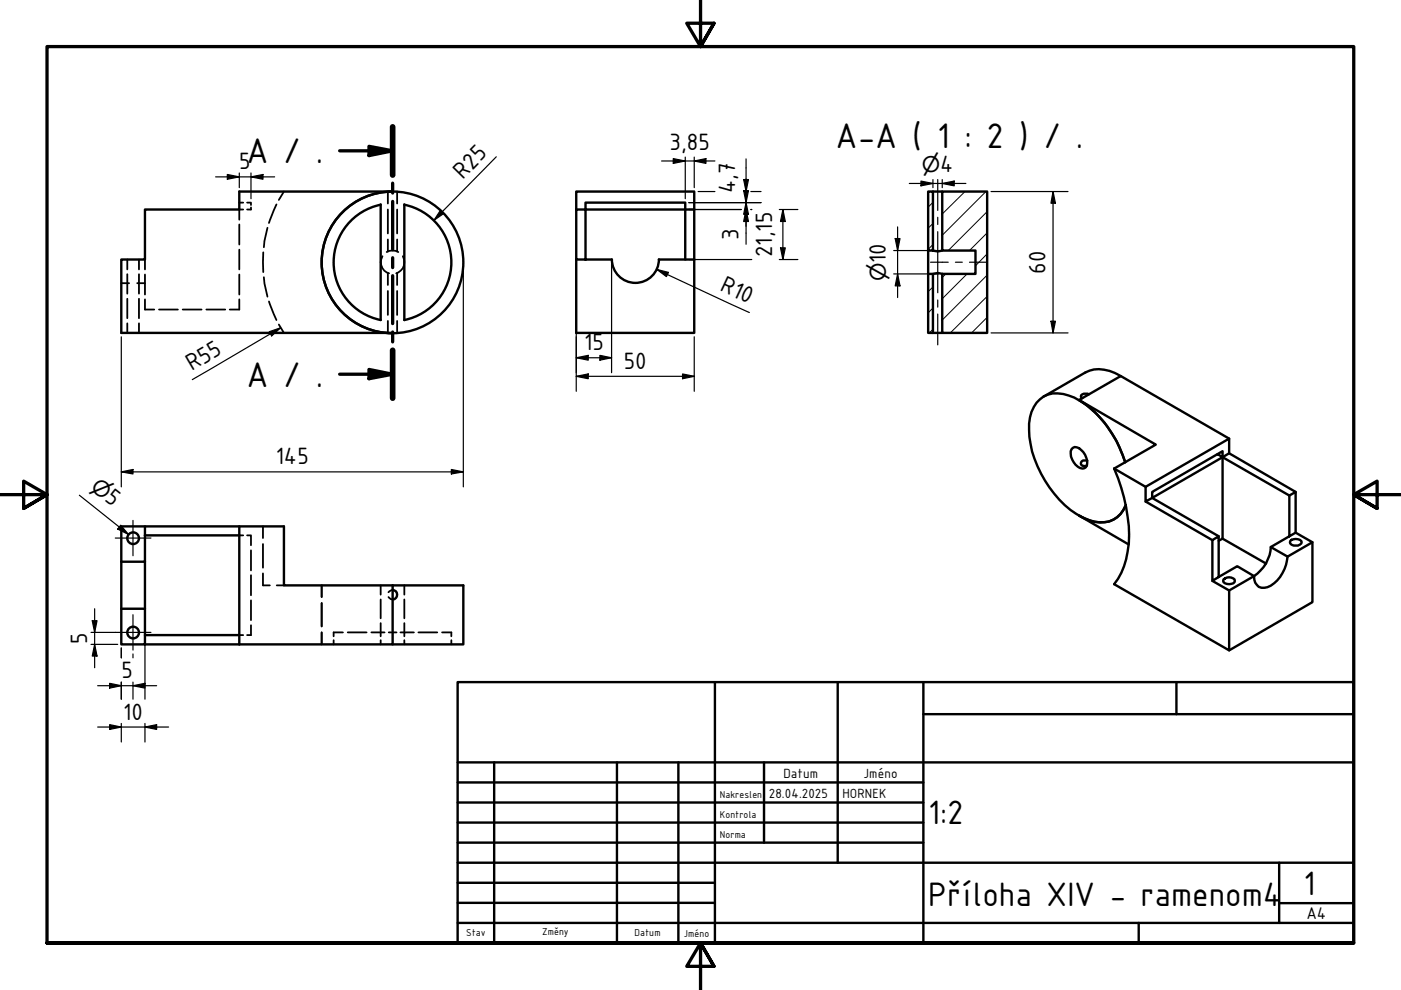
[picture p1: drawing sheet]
<svg xmlns="http://www.w3.org/2000/svg" width="297mm" height="210mm" viewBox="0 0 297 210" stroke-linecap="round" stroke-linejoin="round" font-family="sans-serif">
<g fill="none" stroke="#000" stroke-width=".21">
<path d="M197.8 51.9l-1 1M197.8 47.4l-1 1M197.8 42.9l-1 1M200.1 40.6l-.3 .3M200.5 58.1l-.7 .7M204.6 40.6l-4.8 4.8M205 58.1l-5.2 5.2M209 40.6l-9.2 9.3M209.3 58.3l-9.5 9.6M209.3 53.8l-2.5 2.6M209.3 49.4l-3.8 3.7M209.3 44.9l-8.3 8.2"/>
<path d="M197.8 69.8l-.8 .8M197.8 65.3l-1 1M197.8 60.9l-1 .9M209.3 67.3l-3.3 3.3M209.3 62.8l-7.8 7.8"/>
</g>
<g fill="none" stroke="#000" stroke-width=".38">
<path d="M27 55v2.1M27 58.1v4.2M29.5 55v2.1M29.5 58.1v4.2M30.7 55v2.1M30.7 58.2v4.3M50.7 43h.9M50.7 47.6v4.3M50.7 52.9v4.2M50.7 58.2v4.3M51.6 44.4h-.9v2.2M52.4 43h.8v.5"/>
<path d="M53.2 44v.4h-.8M55.8 53.5v4.2M55.9 58.8l.2 1.3 .6 2.8M56.7 48.3l-.6 2.8-.2 1.3M58.6 43.3l-1.6 4M60.2 40.6l-1.1 1.8M81.1 54.3a2.48 2.48 0 0 0 1.4 3.6M82 53.4a2.57 2.57 0 0 1 2.5 0M82.2 40.6v2.6M82.2 44.4v5.1M82.2 50.8v2.5M82.2 57.9v2.5"/>
<path d="M84.2 40.6v2.6M84.2 44.4v5.1M84.2 50.8v2.5M84.2 57.9v2.5M85.4 54.3a2.48 2.48 0 0 1-1.4 3.6M25.7 60h1.7M27 63.3v4.2M27 68.6v2M29.1 60h1.6M29.5 63.3v4.2M29.5 68.6v2M30.7 63.5v2.1h2"/>
<path d="M33.7 65.6h4M38.7 65.6h4M43.8 65.6h4M50.7 63.5v2.1h-2M57 63.9l1.6 4M59.1 68.8l1.1 1.8M82.2 61.7v5.1M82.2 68v2.6M84.2 61.7v5.1M84.2 68v2.6M50.7 113.5h.9M52.4 113.5h.8v2.1"/>
<path d="M53.2 116.7v4.2M55.8 111.6v2.5M55.8 115.4v5M50.7 134.7h.9M53.2 122v4.2M53.2 127.3v4.2M53.2 132.6v2.1h-.8M55.8 121.6v2.5h1.4M58.7 124.1h1.5M68.2 124.1v2.5M68.2 127.9v4.9M68.2 134.1v2.5"/>
<path d="M70.7 135.7v.9M72.7 134.1h-2v.8M73.7 134.1h4M78.7 134.1h2.8M80.7 124.1v2M80.7 127.1v4M80.7 132.1v2.8M80.7 135.7v.9M82.4 126.6l.5 .4 .3 .1M82.4 134.1h1.7M83.2 125.1l-.8 .5M85.7 132.1v2h-.8"/>
<path d="M85.7 124.1v2M85.7 127.1v4M85.7 135.7v.9M87.8 134.1h-2.1v.8M88.7 134.1h4M93.7 134.1h2v.8M95.7 135.7v.9"/>
</g>
<g fill="none" stroke="#000" stroke-width=".51">
<path d="M80.7 43.3v24.6a12.5 12.5 0 0 1-10-12.3 12.5 12.5 0 0 1 10-12.2M83.2 40.6a15 15 0 0 0-15 15 15 15 0 0 0 15 15M83.2 40.6h-32.5v3.8h-20v10.6h-5v15.6h57.5M85.7 43.3v24.6a12.5 12.5 0 0 0 10-12.3 12.5 12.5 0 0 0-10-12.2M122.2 44.4v-3.8h25v3.8M122.2 55v15.6h25v-15.6M124.1 43h21.2v1.4h-21.2zM124.1 55v-10.6h-1.9v10.6h7.5M129.7 55a5 5 0 0 0 5 5 5 5 0 0 0 5-5h7.5M145.3 55v-10.6h1.9v10.6M196.8 58.1h1v12.5h-1zM196.8 40.6h1v12.5h-1z"/>
<path d="M196.8 53.1v5M197.8 53.1a2.64 2.64 0 0 0 2 0M197.8 40.6h2M197.8 58.1a2.64 2.64 0 0 1 2 0M199.8 40.6h9.5v30h-9.5v-12.5h7v-5h-7zM197.8 70.6h2M237.6 79.7a7.8 7.8 0 0 0-7.5-.7l-8.9 5.1M227.2 95.2a1.19 1.19 0 0 1 2 .2 3.7 3.7 0 0 1 1.2 3.3 1.13 1.13 0 0 1-1.9 .3 3.5 3.5 0 0 1-1.3-3.8zM228.8 84.8a23.4 23.4 0 0 1 9.8 13.2 23.2 23.2 0 0 0-9.6-13 8.3 8.3 0 0 0-6.8-1.3 7 7 0 0 0-4 7.5 23.4 23.4 0 0 0 10 17.7 8 8 0 0 0 7.8 1.3 5.6 5.6 0 0 0 2.7-3.1 5.6 5.6 0 0 1-7.6 3.2l-2.3-1 10.5 6.1M228.8 84.8l16.2 9.5-8.8 5M228.8 84.8l8.8-5.1 23 13.3M230.5 97.7a.84 .84 0 0 0-1.3 .6l.4 .5 .8-.1"/>
<path d="M230.9 83.6l-.3-.1a1.13 1.13 0 0 0-1.4 .5l.3 .4M236.2 99.3a36 36 0 0 1 3.1 15.9 15.8 15.8 0 0 1-3.1 8.7l24.4 14v-12.7M236.2 99.3l6.7 3.9M258.2 96.3l1 .6v-1.2l-14.9 8.6v1.3l14.9-8.7 14.2 8.2M260.6 96.1l14.1 8.2M25.7 119.1v-7.5h34.5v12.5h23M25.7 119.1v10M30.7 113.5v5.6h-5M30.7 111.6v1.9M30.7 119.1v10M30.7 113.5h20M50.7 111.6v25"/>
<path d="M242.9 106.3l14.1 8.2M257 114.5l1.4-.8v8.6l-1.4 .9zM258.4 113.7l-14.1-8.1-1.4 .7v-3.1l17.7-10.2v3.1l-1.4 .8v17.3l-.8 .5M259.2 114.2l9.2 5.3M269.4 116a7.7 7.7 0 0 1-3.5 6.1 2.13 2.13 0 0 0 2.8 2.4 7.6 7.6 0 0 0 4.3-6.5M273.4 105.1v8.6l1.3-.8 3.6 2.1-5.3 3-3.6-2 4-2.3M273.4 105.1l1.3-.8v8.6M273.8 114.5a1.57 1.57 0 0 1 2.2 .5 1.44 1.44 0 0 1-2.4 .2v-.5zM278.3 115v12.7l-17.7 10.2M25.7 129.1h5v7.5h-5zM30.7 136.6h20M30.7 134.7h20"/>
<path d="M83.2 125.1a1.02 1.02 0 0 1 1 1 1.02 1.02 0 0 1-1 1M83.2 124.1h15v12.5h-15M83.2 124.1v12.5h-32.5M258.4 122.3l3.9-2.2 3.6 2-5.3 3.1-3.6-2M259.4 122.8a1.77 1.77 0 0 1 2.3 0l.1 .4a1.52 1.52 0 0 1-2.4 .2z"/>
<circle cx="83.2" cy="55.6" r="15"/>
<circle cx="28.2" cy="114.1" r="1.24"/>
<circle cx="28.2" cy="134.1" r="1.24"/>
</g>
<path d="M72 32h11.2M78.2 31l5 1-5 1zM83.2 26.9v10.2M83.2 38.8v2.1M83.2 42.7v10.2M83.2 54.6v2.1M83.2 58.5v10.1M72 79.3h11.2M78.2 78.3l5 1-5 1zM83.2 70.4v2.1M83.2 74.3v10.1" fill="none" stroke="#000" stroke-width=".7"/>
<path d="M83.2 26.9v10.2M83.2 74.3v10.1" fill="none" stroke="#000" stroke-width="1.2"/>
<path d="M78.2 31l5 1-5 1zM78.2 78.3l5 1-5 1z" fill="#000"/>
<path d="M148.5 -.1v10l-2.9-5h5.8l-2.9 5 2.9-5M0 104.9h10l-5-2.9v5.8l5-2.9-5 2.9M297 104.9h-10l5-2.9v5.8l-5-2.9 5 2.9M10 199.9v-190h277v190h-277h277M151.4 204.9l-2.9-5 2.9 5h-5.8l2.9-5v10" fill="none" stroke="#000" stroke-width=".7"/>
<!-- layer: Nadpis (ISO) -->
<g fill="none" stroke="#000" stroke-width=".51">
<path d="M97 144.6h190v55.3h-190zM151.6 144.6v55.3M177.6 144.6v38.3M195.8 151.4h91.2M195.8 144.6v55.3M249.4 144.6v6.8M97 165.9h98.8M97 170.2h98.8M97 174.4h98.8M97 178.7h98.8M97 161.6h190M104.8 161.6v38.3"/>
<path d="M130.8 161.6v38.3M143.8 161.6v38.3M162 161.6v17.1M97 195.7h190M97 182.9h190M97 187.2h54.6M97 191.4h54.6M241.4 195.7v4.2M271.2 191.5h15.8M271.2 182.9v12.8"/>
</g>
<g fill="none" stroke="#000" stroke-width=".25">
<path d="M45.7 37.5h12.5M48.2 37l2.5 .5-2.5 .5zM50.7 36.7v3.1M53.2 37.5l2.6-.5v1zM53.2 36.7v5.4M105.2 33.2l-13.2 13.5M140.3 34.1h11.3M142.7 33.6l2.6 .5-2.6 .5zM145.3 33.3v8.8M147.2 34.1l2.5-.5v1zM147.2 33.3v6.5M157.7 38.1h1l-.5 2.5z"/>
<path d="M158.2 33.7v18.1M192.8 38.9h12M195.3 38.4l2.5 .5-2.5 .5zM197.8 38.1v1.7M199.8 38.9l2.5-.5v1zM199.8 38.1v1.7M93.4 44.5l.7 .7-2.1 1.5zM98.2 56.4v46.8M122.2 55.9v27.1M129.7 55.9v23.1M139.3 57.1l2.4 .7-.4 .8zM139.3 57.1l19.6 9.2"/>
<path d="M146 43h15.4M146 44.4h11.2M146 55h13.4M148 40.6h3.6M157.7 40.4h1l-.5 2.6zM158.2 43l.5 2.4h-1zM158.2 44.4l.5 2.6h-1zM159.2 40.6h2.2M159.2 44.4h.2M165.2 44.4h4M165.2 55h4M165.5 52.5h1l-.5 2.5z"/>
<path d="M166 44.4l.5 2.6h-1zM166 44.4v10.6M189.5 58.1h9.2M189.5 53.1h9.2M189.8 50.6h1l-.5 2.5zM190.3 58.1l.5 2.5h-1zM190.3 48.1v15M198.9 58.1h.1M198.9 53.1h.1M210.1 40.6h16.3M223.3 40.6l.5 2.5h-1zM223.3 40.6v30"/>
<path d="M25.7 71.4v31.8M57.1 70.3l2.4-.8-1.9 1.7zM59.5 69.5l-18.7 11M122.2 79.8l2.5-.5v1zM122.2 75.9l2.5-.6v1.1zM122.2 79.8h25M122.2 75.9h7.5M127.2 75.3l2.5 .6-2.5 .5zM144.7 79.3l2.5 .5-2.5 .5zM147.2 71.4v11.6M210.1 70.6h16.3M222.8 68.1h1l-.5 2.5z"/>
<path d="M95.7 99.5l2.5 .5-2.5 .5zM16.8 105l10.4 8.3M25.6 111.4l1.6 1.9-2.2-1.1zM25.7 100l2.5-.5v1zM25.7 100h72.5M19.3 136.6h5.7M19.3 134.1h5.1M19.6 131.6h1l-.5 2.5zM20.1 136.6l.5 2.5h-1zM20.1 129.1v12.5M25.7 137.4v2.1M28.2 138.7v.8"/>
<path d="M30.7 135.5v12.7M20.7 154.1h15.1M20.7 145.4h12.5M23.2 153.6l2.5 .5-2.5 .6zM23.2 144.9l2.5 .5-2.5 .5zM25.7 144.6v3.6M25.7 153.4v3.9M28.2 145.4l2.5-.5v1zM28.2 144.6v3.6M30.7 154.1l2.5-.5v1.1zM30.7 153.4v3.9"/>
</g>
<g fill="#000">
<path d="M48.2 37l2.5 .5-2.5 .5zM53.2 37.5l2.6-.5v1zM142.7 33.6l2.6 .5-2.6 .5zM147.2 34.1l2.5-.5v1zM157.7 38.1h1l-.5 2.5zM195.3 38.4l2.5 .5-2.5 .5zM199.8 38.9l2.5-.5v1zM93.4 44.5l.7 .7-2.1 1.5zM139.3 57.1l2.4 .7-.4 .8zM157.7 40.4h1l-.5 2.6zM158.2 43l.5 2.4h-1zM158.2 44.4l.5 2.6h-1z"/>
<path d="M165.5 52.5h1l-.5 2.5zM166 44.4l.5 2.6h-1zM189.8 50.6h1l-.5 2.5zM223.3 40.6l.5 2.5h-1zM57.1 70.3l2.4-.8-1.9 1.7zM122.2 79.8l2.5-.5v1zM122.2 75.9l2.5-.6v1.1zM127.2 75.3l2.5 .6-2.5 .5zM190.3 58.1l.5 2.5h-1zM222.8 68.1h1l-.5 2.5zM25.7 100l2.5-.5v1zM144.7 79.3l2.5 .5-2.5 .5z"/>
<path d="M25.6 111.4l1.6 1.9-2.2-1.1zM95.7 99.5l2.5 .5-2.5 .5zM19.6 131.6h1l-.5 2.5zM20.1 136.6l.5 2.5h-1zM23.2 153.6l2.5 .5-2.5 .6zM23.2 144.9l2.5 .5-2.5 .5zM28.2 145.4l2.5-.5v1zM30.7 154.1l2.5-.5v1.1z"/>
</g>
<!-- layer: Osa (ISO) -->
<path d="M198.8 38.1v6.5M197.3 55.6h3.7M198.8 46.1v1.5M198.8 49.1v13M202.6 55.6h1.4M205.5 55.6h3.8M198.8 63.6v1.5M198.8 66.6v6.5" fill="none" stroke="#000" stroke-width=".25"/>
<path d="M24.4 114.1h7.6M28.2 110.3v7.5M24.4 134.1h7.6M28.2 130.3v7.5" fill="none" stroke="#000" stroke-width=".25"/>
<g font-size="8.1">
<text x="52.3" y="34.6">A / .</text>
<text x="177.2" y="31.3">A-A ( 1 : 2 ) / .</text>
<text x="52.3" y="82">A / .</text>
</g>
<g font-size="7.7">
<text x="196.8" y="174.8">1:2</text>
<text x="196.8" y="192">Příloha XIV - ramenom4</text>
<text x="276.4" y="189.7">1</text>
</g>
<g font-size="5.4">
<text x="50.7" y="35.8">5</text>
<text x="141.9" y="31.8">3,85</text>
<text x="98.1" y="38.1" transform="rotate(-46 98.1 38.1)">R25</text>
<text x="155.9" y="41" transform="rotate(-90 155.9 41)">4,7</text>
<text x="199.3" y="36.4">4</text>
<text x="156.6" y="51" transform="rotate(-90 156.6 51)">3</text>
<text x="163.7" y="54.5" transform="rotate(-90 163.7 54.5)">21,15</text>
<text x="187.8" y="55.7" transform="rotate(-90 187.8 55.7)">10</text>
<text x="221.7" y="58.1" transform="rotate(-90 221.7 58.1)">60</text>
<text x="152.5" y="61.6" transform="rotate(25 152.5 61.6)">R10</text>
<text x="123.8" y="74.3">15</text>
<text x="40.7" y="78.7" transform="rotate(-30 40.7 78.7)">R55</text>
<text x="132.3" y="78.2">50</text>
<text x="58.5" y="98.4">145</text>
<text x="22" y="106" transform="rotate(39 22 106)">5</text>
<text x="18.5" y="136.6" transform="rotate(-90 18.5 136.6)">5</text>
<text x="25.8" y="143.8">5</text>
<text x="26.1" y="152.6">10</text>
</g>
<g font-size="4.6">
<text x="195.5" y="36.4">⌀</text>
<text x="187.8" y="59.7" transform="rotate(-90 187.8 59.7)">⌀</text>
<text x="19" y="103.6" transform="rotate(39 19 103.6)">⌀</text>
</g>
<text font-size="3.9" x="277" y="194.9">A4</text>
<g font-size="3">
<text x="166.1" y="164.9">Datum</text>
<text x="183.1" y="164.9">Jméno</text>
<text x="163" y="169.1">28.04.2025</text>
<text x="178.6" y="169.1">HORNEK</text>
</g>
<g font-size="2.3">
<text x="152.6" y="169.1">Nakreslen</text>
<text x="152.6" y="173.4">Kontrola</text>
<text x="152.6" y="177.6">Norma</text>
<text x="98.8" y="198.5">Stav</text>
<text x="114.9" y="198.3">Změny</text>
<text x="134.6" y="198.5">Datum</text>
<text x="145" y="198.6">Jméno</text>
</g>
</svg>
